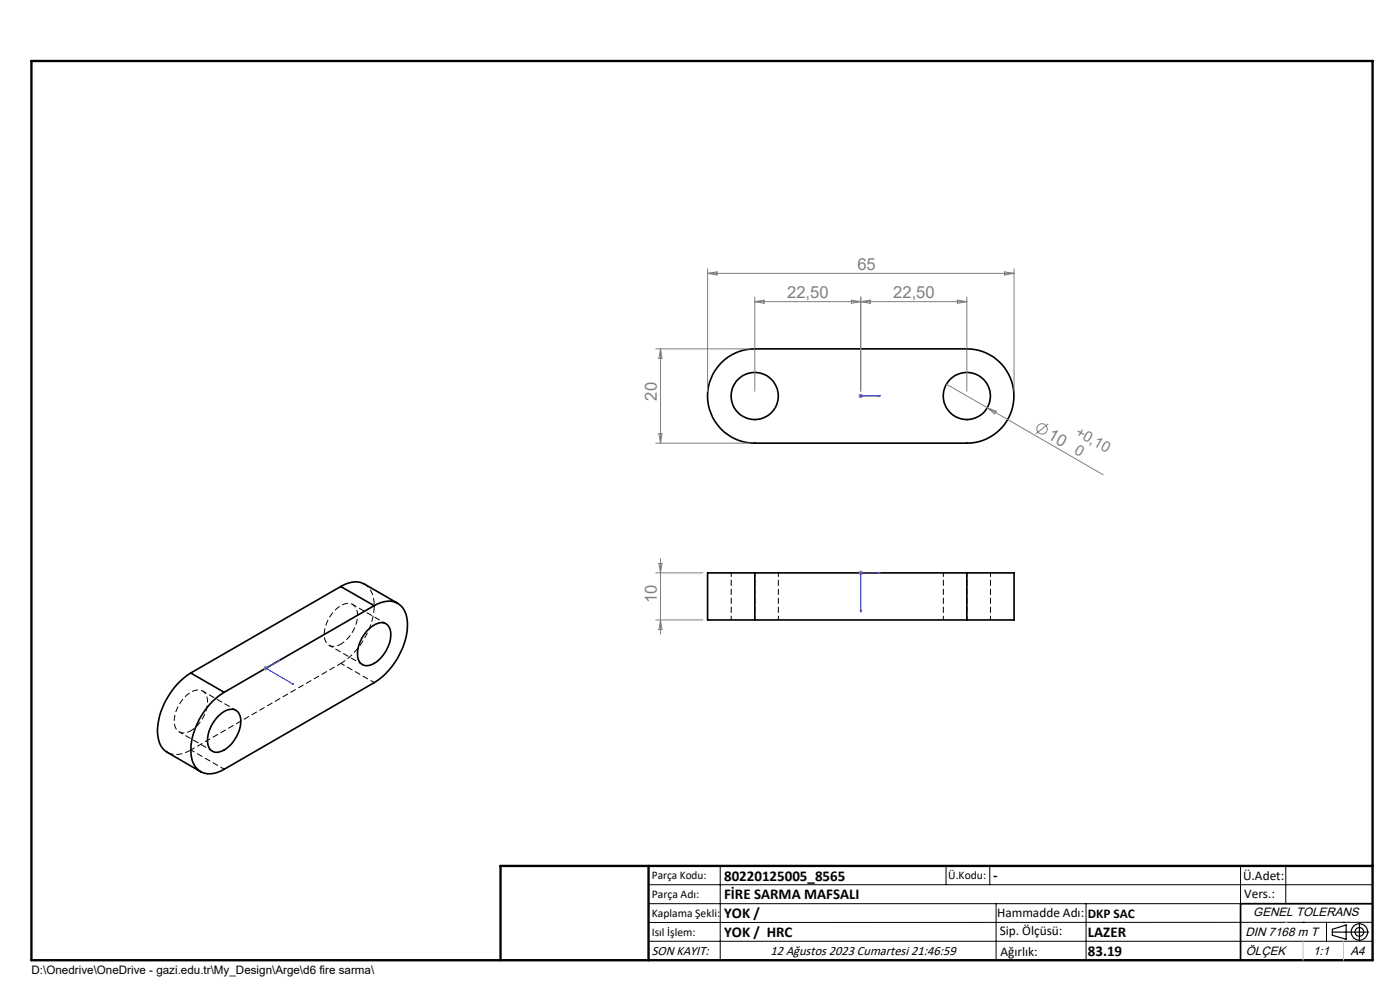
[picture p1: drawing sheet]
<svg xmlns="http://www.w3.org/2000/svg" width="297mm" height="210mm" viewBox="0 0 297 210" stroke-linecap="round" stroke-linejoin="round" font-family="sans-serif">
<g fill="none" stroke="#000" stroke-width=".35">
<path d="M153.2 76.8a10 10 0 0 1 6.9-2.8h45a10 10 0 0 1 10 10 10 10 0 0 1-10 10h-45a10 10 0 0 1-9.2-6.3 10 10 0 0 1 2.3-10.9zM72.3 124.4a4.9 4.9 0 0 1 5-.5l7.1 4.1M72.3 124.4l7.1 4.1M72.3 124.4l-31.8 18.4M77.9 133.7a3.7 3.7 0 0 1 3.9-1.4 3.4 3.4 0 0 1 .9 4 6.9 6.9 0 0 1-4.6 4.9 2.02 2.02 0 0 1-2.3-2.4 7.8 7.8 0 0 1 2.1-5.1zM79.4 128.5a4.6 4.6 0 0 1 5.7 0 6.6 6.6 0 0 1 1.2 5.9 15.8 15.8 0 0 1-6.9 10.4l-31.8 18.4a4.6 4.6 0 0 1-5.7 0 6.6 6.6 0 0 1-1.3-5.9 15.8 15.8 0 0 1 7-10.4M79.4 128.5l-31.8 18.4M160.1 121.5h-10v10h10M160.1 121.5v10M160.1 131.5h45M160.1 121.5h45M205.1 121.5h10v10h-10"/>
<path d="M205.1 121.5v10M40.5 142.8a15.4 15.4 0 0 0-7 13.2 4.3 4.3 0 0 0 2 3.6l7 4.1M40.5 142.8l7.1 4.1M46.1 152.1a3.5 3.5 0 0 1 3.9-1.4 3.4 3.4 0 0 1 .8 3.9 6.4 6.4 0 0 1-4.9 5 2.27 2.27 0 0 1-1.9-2.9 8.1 8.1 0 0 1 2.1-4.6zM291.2 191.7h-28v12"/>
<circle cx="160.1" cy="84" r="5"/>
<circle cx="205.1" cy="84" r="5"/>
</g>
<g fill="none" stroke="#000" stroke-width=".21" stroke-dasharray="1.3 .6" stroke-dashoffset=".4" stroke-linecap="butt">
<path d="M69.8 136.9l7.1 4.1M72.3 136.6a7.3 7.3 0 0 0 3.4-7.3 2.02 2.02 0 0 0-3.2-.9 7.4 7.4 0 0 0-3.6 7.2 2.06 2.06 0 0 0 3.4 1M81.9 132.3l-7.1-4.1M155.1 121.5v10M160.1 131.5v-10M165.1 131.5v-10M200.1 121.5v10M205.1 131.5v-10M210.1 131.5v-10M38 155.2l7.1 4.1M40.5 155a7.3 7.3 0 0 0 3.3-7.3 2.02 2.02 0 0 0-3.1-1 7.4 7.4 0 0 0-3.6 7.3 2.06 2.06 0 0 0 3.4 1M40.5 159.1l31.8-18.4"/>
<path d="M50.1 150.7l-7.1-4.1M79.4 144.8l-7.1-4.1M47.6 163.2l-7.1-4.1"/>
</g>
<path d="M35.5 159.6a4.9 4.9 0 0 0 5-.5" fill="none" stroke="#000" stroke-width=".21" stroke-dasharray="1.3 .6" stroke-dashoffset="-.1" stroke-linecap="butt"/>
<path d="M72.3 140.7a15.3 15.3 0 0 0 7-13.2 4.5 4.5 0 0 0-2-3.6" fill="none" stroke="#000" stroke-width=".21" stroke-dasharray="1.3 .6" stroke-dashoffset=".2" stroke-linecap="butt"/>
<g fill="none" stroke="#808080" stroke-width=".21">
<path d="M150.1 57v26M150.1 58h65M150.1 58l2-.3v.6zM213.1 57.7l2 .3-2 .3zM215.1 57v26M139.1 74h20M140.1 74v20M140.1 74l.3 2h-.6zM160.1 63v20M160.1 64h45M160.1 64l2-.3v.6zM180.6 63.7l2 .3-2 .3z"/>
<path d="M182.6 63v20M182.6 64l2-.3v.6zM203.1 63.7l2 .3-2 .3zM205.1 63v20M139.1 94h20M139.8 92h.6l-.3 2zM182.1 84h1M182.2 83.6l.8 .7M182.6 83.5v1M183 83.6l-.8 .7M200.8 81.5l33.2 19.2M209.4 86.5l1.9 .7-.3 .6z"/>
<path d="M222.4 89.9l-2.7 2.1M139.8 119.5h.6l-.3 2zM140.1 118.5v16M139.1 121.5h10M139.1 131.5h10M140.1 131.5l.3 2h-.6zM182.1 121.5h1M182.2 121.2l.8 .7M182.6 121v1M183 121.2l-.8 .7M55.9 141.7h1M56 141.4l.7 .7"/>
<path d="M56.4 141.2v1M56.7 141.4l-.7 .7"/>
<circle cx="221.1" cy="91" r="1.11"/>
</g>
<g fill="none" stroke="#000" stroke-width=".25">
<path d="M282.6 197.7h7.8M282.6 197.1l3-.9v3l-3-.8zM288.4 195.8v3.8M106.2 203.7h185"/>
<circle cx="288.4" cy="197.7" r="1.74"/>
<circle cx="288.4" cy="197.7" r=".93"/>
</g>
<path d="M182.5 84h.2zM182.6 84h.1M182.6 84h4.2M186.8 84h-.5h.5M182.5 129.4h.2l-.1 .4zM186.3 121.4l.5 .1-.5 .1zM186.8 121.5h-4.2v8.3M58.9 140.2l.4-.2-.2 .3zM59.3 140l-2.9 1.7 5.9 3.5M61.9 145l.2-.1 .2 .3z" fill="none" stroke="#00f" stroke-width=".21"/>
<g fill="none" stroke="#000" stroke-width=".21">
<path d="M137.6 187.7h153.6M137.6 191.7h153.6M137.6 199.7h153.6M152.8 183.7v20M200.7 183.7v4M210 183.7v4M211.3 191.7v12M230.4 191.7v12M263.2 183.7v20M272.8 183.7v8M276.4 195.6h.1M281.4 195.6v4.1"/>
<path d="M285 195.6h.1M291.2 195.6l-153.6 .1"/>
</g>
<path d="M6.7 12.9h284.5v190.8h-284.5zM137.6 183.7v20M291.2 183.7h-185v20" fill="none" stroke="#000" stroke-width=".5"/>
<path d="M276.4 199.7v4M285 199.7v4" fill="none" stroke="#c0c0c0" stroke-width=".21"/>
<path d="M272.8 195.6h.1" fill="none" stroke="#c0c0c0" stroke-width=".25"/>
<g fill="#00f">
<path d="M186.3 84h.5zM182.5 84h.2z"/>
<path d="M58.9 140.2l.2 .1 .2-.3zM61.9 145l.4 .2-.2-.3z"/>
<path d="M186.3 121.4v.2l.5-.1zM182.5 129.4l.1 .4 .1-.4z"/>
</g>
<g font-size="3.5" fill="#808080">
<text x="181.9" y="57.2">65</text>
<text x="167" y="63.2">22,50</text>
<text x="189.5" y="63.2">22,50</text>
<text x="139.3" y="85" transform="rotate(-90 139.3 85)">20</text>
<text x="222.1" y="92.9" transform="rotate(30 222.1 92.9)">10</text>
<text x="139.3" y="128" transform="rotate(-90 139.3 128)">10</text>
</g>
<g font-size="3.2" fill="#808080">
<text x="227.9" y="92.2" transform="rotate(30 227.9 92.2)">+0,10</text>
<text x="227.7" y="96.2" transform="rotate(30 227.7 96.2)">0</text>
</g>
<g font-size="3.2">
<text x="153.6" y="186.8">80220125005_8565</text>
<text x="153.6" y="190.8">FİRE SARMA MAFSALI</text>
<text x="210.7" y="186.6">-</text>
<text x="153.6" y="194.8">YOK /</text>
<text x="153.6" y="198.8">YOK / HRC</text>
<text x="230.8" y="198.7">LAZER</text>
<text x="230.8" y="202.8">83.19</text>
</g>
<g font-size="2.8">
<text x="263.7" y="186.7">Ü.Adet:</text>
<text x="263.9" y="190.5">Vers.:</text>
<text x="211.5" y="194.5">Hammadde Adı:</text>
<text x="230.8" y="194.7">DKP SAC</text>
<text x="138.3" y="202.6">SON KAYIT:</text>
<text x="163.5" y="202.6">12 Ağustos 2023 Cumartesi 21:46:59</text>
<text x="212.1" y="198.4">Sip. Ölçüsü:</text>
<text x="212.2" y="202.7">Ağırlık:</text>
</g>
<g font-size="2.6">
<text x="265.9" y="194.4">GENEL TOLERANS</text>
<text x="264.2" y="198.5">DIN 7168 m T</text>
<text x="264.3" y="202.6">ÖLÇEK</text>
<text x="278.5" y="202.6">1:1</text>
<text x="286.5" y="202.6">A4</text>
</g>
<g font-size="2.5">
<text x="138.3" y="186.4">Parça Kodu:</text>
<text x="138.3" y="190.5">Parça Adı:</text>
<text x="201.2" y="186.5">Ü.Kodu:</text>
<text x="138.3" y="194.5">Kaplama Şekli:</text>
<text x="138.3" y="198.6">Isıl İşlem:</text>
<text x="6.7" y="206.7">D:\Onedrive\OneDrive - gazi.edu.tr\My_Design\Arge\d6 fire sarma\</text>
</g>
</svg>
